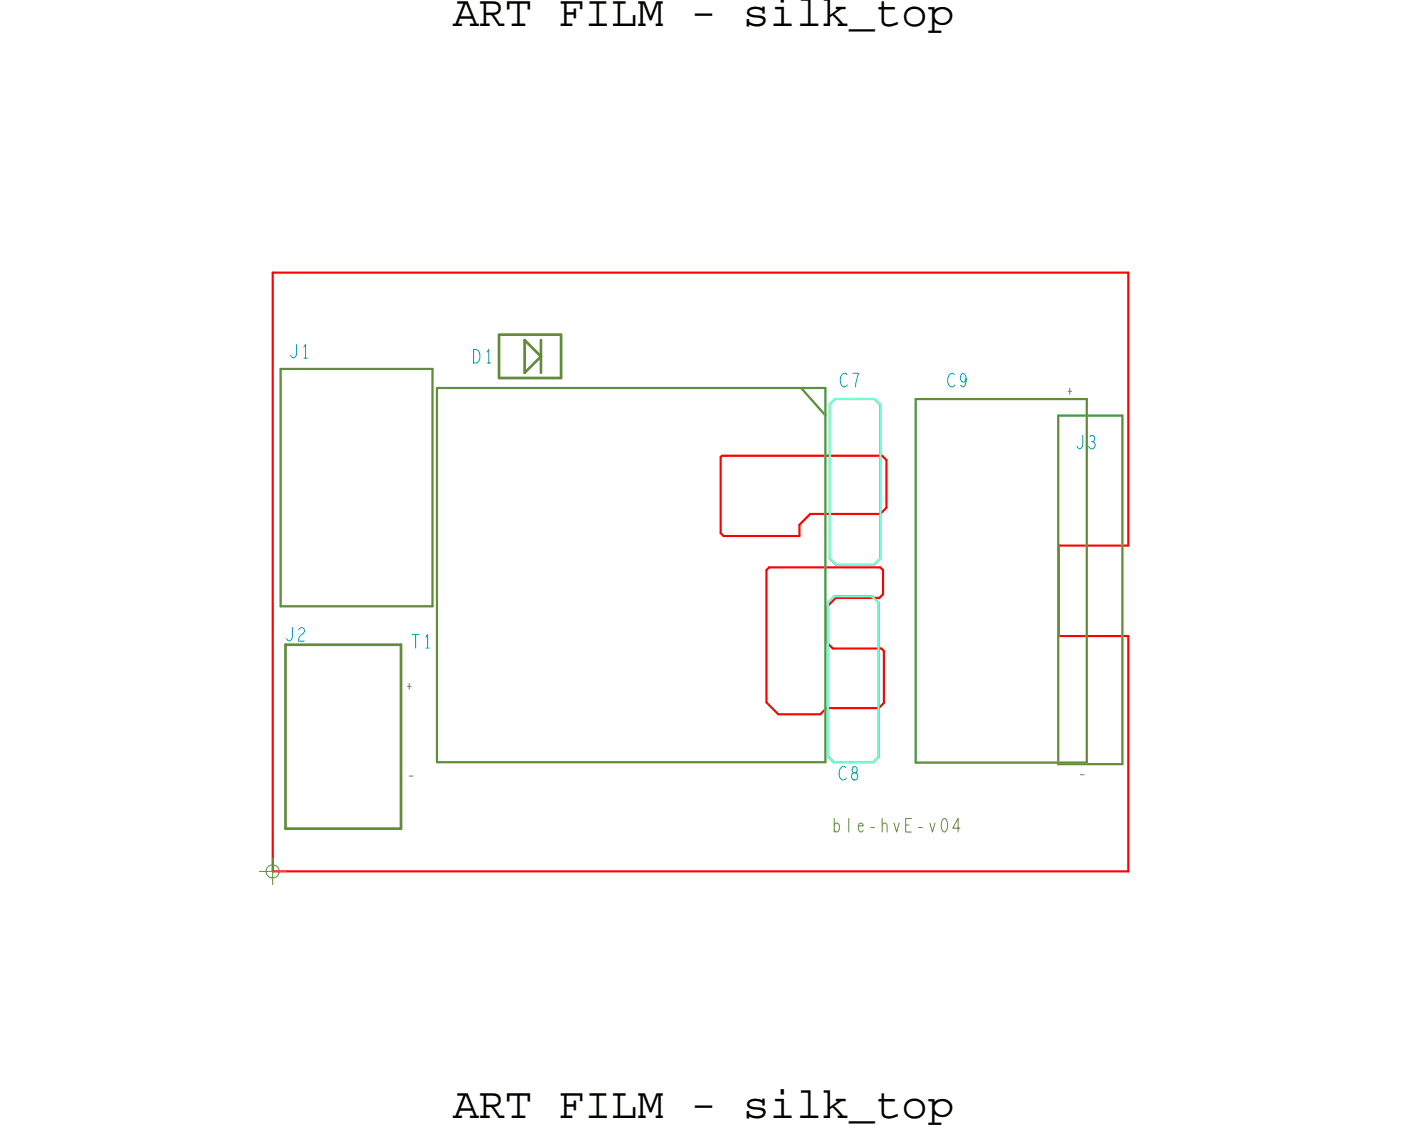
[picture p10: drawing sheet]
<svg xmlns="http://www.w3.org/2000/svg" width="65mm" height="53mm" viewBox="0 0 65 53" stroke-linecap="round" stroke-linejoin="round" font-family="sans-serif">
<!-- layer: Board Outline -->
<g fill="none" stroke="#f00" stroke-width=".1">
<path d="M12.8 12.7h40zM12.8 12.7v28zM52.8 12.7v12.8zM33.7 24.9l.1 .2zM33.7 21.4v-.1zM33.7 21.4v3.5zM33.8 21.3h.2zM33.8 25.1h3.6zM34 21.3h7.2zM35.8 32.8l.6 .6zM35.8 26.7v6.1zM36 26.5l-.2 .2z"/>
<path d="M36 26.5h5.2zM36.4 33.4h2zM37.4 24.5v.6zM37.9 24l-.5 .5zM37.9 24h3.2zM38.4 33.4l.2-.3zM38.6 33.1h2.5zM38.7 28.4l.4-.4zM38.7 28.4v1.7zM38.7 30.1l.2 .2zM38.9 30.3h2.3zM39.1 28h2z"/>
<path d="M41.1 28h.1M41.1 33.1l.2-.2zM41.1 28l.2-.2zM41.2 26.5l.1 .2zM41.2 30.3l.1 .1zM41.2 21.3l.2 .2zM41.3 26.7v1.1zM41.3 30.4v2.5zM41.4 23.7l-.3 .3zM41.4 21.5v2.2zM49.5 29.7h.1M49.5 25.5v4.2z"/>
<path d="M49.5 25.5h.1M49.5 25.5h3.3zM49.5 29.7h3.3zM52.8 29.7v11zM12.7 40.7h40.1z"/>
</g>
<!-- layer: Components -->
<g fill="none" stroke="#75ffd9" stroke-width=".1">
<path d="M13.1 17.3h7.1zM13.1 17.3v11.1zM20.2 17.3v11.1zM20.4 18.1v17.5zM20.4 18.1h18.2zM37.5 18.2l1.1 1.2zM38.6 18.1v17.5zM38.8 18.9l.2-.2zM38.8 18.9v7.2zM39 18.7h1.9zM40.9 18.7l.3 .2zM41.2 18.9v7.2z"/>
<path d="M42.8 18.7v17zM42.8 18.7h8zM49.5 19.4h3zM49.5 19.4v16.3zM50.8 18.7v17zM52.5 19.4v16.3zM13.1 28.4h7.1zM20.4 35.6h18.2zM38.7 35.4l.3 .2zM38.7 28.2l.3-.3zM38.7 28.2v7.2zM38.8 26.1l.3 .3z"/>
<path d="M39 35.6h1.8zM39 27.9h1.8zM39.1 26.4h1.8zM40.8 27.9l.3 .3zM41.1 35.4l-.3 .2zM41.1 28.2v7.2zM41.2 26.1l-.3 .3zM42.8 35.7h8zM49.5 35.7h3z"/>
</g>
<g fill="none" stroke="#638b3a" stroke-width=".1">
<path d="M13.1 17.3h7.1zM13.1 17.3v11.1zM20.2 17.3v11.1zM20.4 18.1v17.5zM20.4 18.1h18.2zM37.5 18.2l1.1 1.2zM38.6 18.1v17.5zM38.8 18.9l.2-.2zM38.8 18.9v7.2zM39 18.7h1.9zM40.9 18.7l.3 .2zM41.2 18.9v7.2z"/>
<path d="M42.8 18.7v17zM42.8 18.7h8zM49.5 19.4h3zM49.5 19.4v16.3zM50.8 18.7v17zM52.5 19.4v16.3zM13.1 28.4h7.1zM20.4 35.6h18.2zM38.7 35.4l.3 .2zM38.7 28.2l.3-.3zM38.7 28.2v7.2zM38.8 26.1l.3 .3z"/>
<path d="M39 35.6h1.8zM39 27.9h1.8zM39.1 26.4h1.8zM40.8 27.9l.3 .3zM41.1 35.4l-.3 .2zM41.1 28.2v7.2zM41.2 26.1l-.3 .3zM42.8 35.7h8zM49.5 35.7h3z"/>
</g>
<path d="M23.3 15.7v2zM23.3 17.7h2.9zM23.3 15.6h2.9zM24.5 15.9l.8 .8zM24.5 15.9v1.5zM25.3 15.9v1.5zM25.3 16.7l-.8 .7zM26.2 15.7v2zM13.3 38.8h5.4zM13.3 30.2v8.6zM13.3 30.2h5.4zM18.7 30.2v8.6z" fill="none" stroke="#638b3a" stroke-width=".13"/>
<!-- layer: Text -->
<g fill="none" stroke="#0097b7" stroke-width=".05">
<path d="M13.9 16.1l-.1 .5-.1 .1-.1-.1M14.2 16.7h.2M14.2 16.2l.1-.1v.6M22.1 16.3a.32 .32 0 0 1 .3 .4 .32 .32 0 0 1-.3 .3zM22.8 17h.1M22.8 16.5l.1-.2v.7M39.6 17.5a.3 .3 0 0 0-.4 .2 .3 .3 0 0 0 .3 .4l.1-.1M39.9 17.5h.2l-.1 .6M44.6 17.5a.3 .3 0 0 0-.3 .2 .3 .3 0 0 0 .2 .4l.1-.1M45.2 17.7l-.1 .2a.17 .17 0 0 1-.2-.2 .17 .17 0 0 1 .2-.2 .35 .35 0 0 1-.1 .6l-.1-.1M13.7 29.3v.6l-.2 .1-.1-.1M14 29.5a.14 .14 0 0 1 .2-.1 .14 .14 0 0 1 0 .2l-.2 .2-.1 .2h.3"/>
<path d="M19.3 29.7h.3M19.4 29.7v.6M19.9 30.3h.2M19.9 29.8l.1-.1v.6M39.5 35.9a.3 .3 0 0 0-.3 .2 .3 .3 0 0 0 .2 .4l.2-.1M39.9 35.9l-.1 .2a.24 .24 0 0 1 .3 .3 .18 .18 0 0 1-.3-.1 .18 .18 0 0 1 .2-.2l.1-.2zM50.6 20.4v.5l-.1 .1-.1-.1M51 20.4a.14 .14 0 0 1 .2 0 .16 .16 0 0 1-.1 .3M51 20.7a.16 .16 0 0 1 .2 .1 .16 .16 0 0 1-.1 .2 .16 .16 0 0 1-.2-.1"/>
</g>
<path d="M39 38.3v.6M39.7 38.3v.6M41.2 38.3v.6M42.6 38.3h-.3v.6h.3M44.1 38.3a.32 .32 0 0 1 .2 .3 .32 .32 0 0 1-.2 .3 .51 .51 0 0 1 0-.6zM44.9 38.7h-.4l.3-.4v.6" fill="none" stroke="#638b3a" stroke-width=".05"/>
<!-- layer: Drawing Origin -->
<path d="M12.1 40.8h1.3M12.5 40.5l.2-.1 .3 .1 .1 .3-.1 .2-.3 .1-.2-.1-.1-.2zM12.7 40.1v1.3" fill="none" stroke="#638b3a" stroke-width=".05"/>
<g font-size="2.1">
<text x="21.2" y="1.2">ART FILM - silk_top</text>
<text x="21.2" y="52.3">ART FILM - silk_top</text>
</g>
<g font-size=".6" fill="#638b3a">
<text x="49.8" y="18.5">+</text>
<text x="18.9" y="32.3">+</text>
<text x="19" y="36.5">-</text>
<text x="38.9" y="38.9">ble-hvE-v04</text>
<text x="50.4" y="36.4">-</text>
</g>
</svg>
